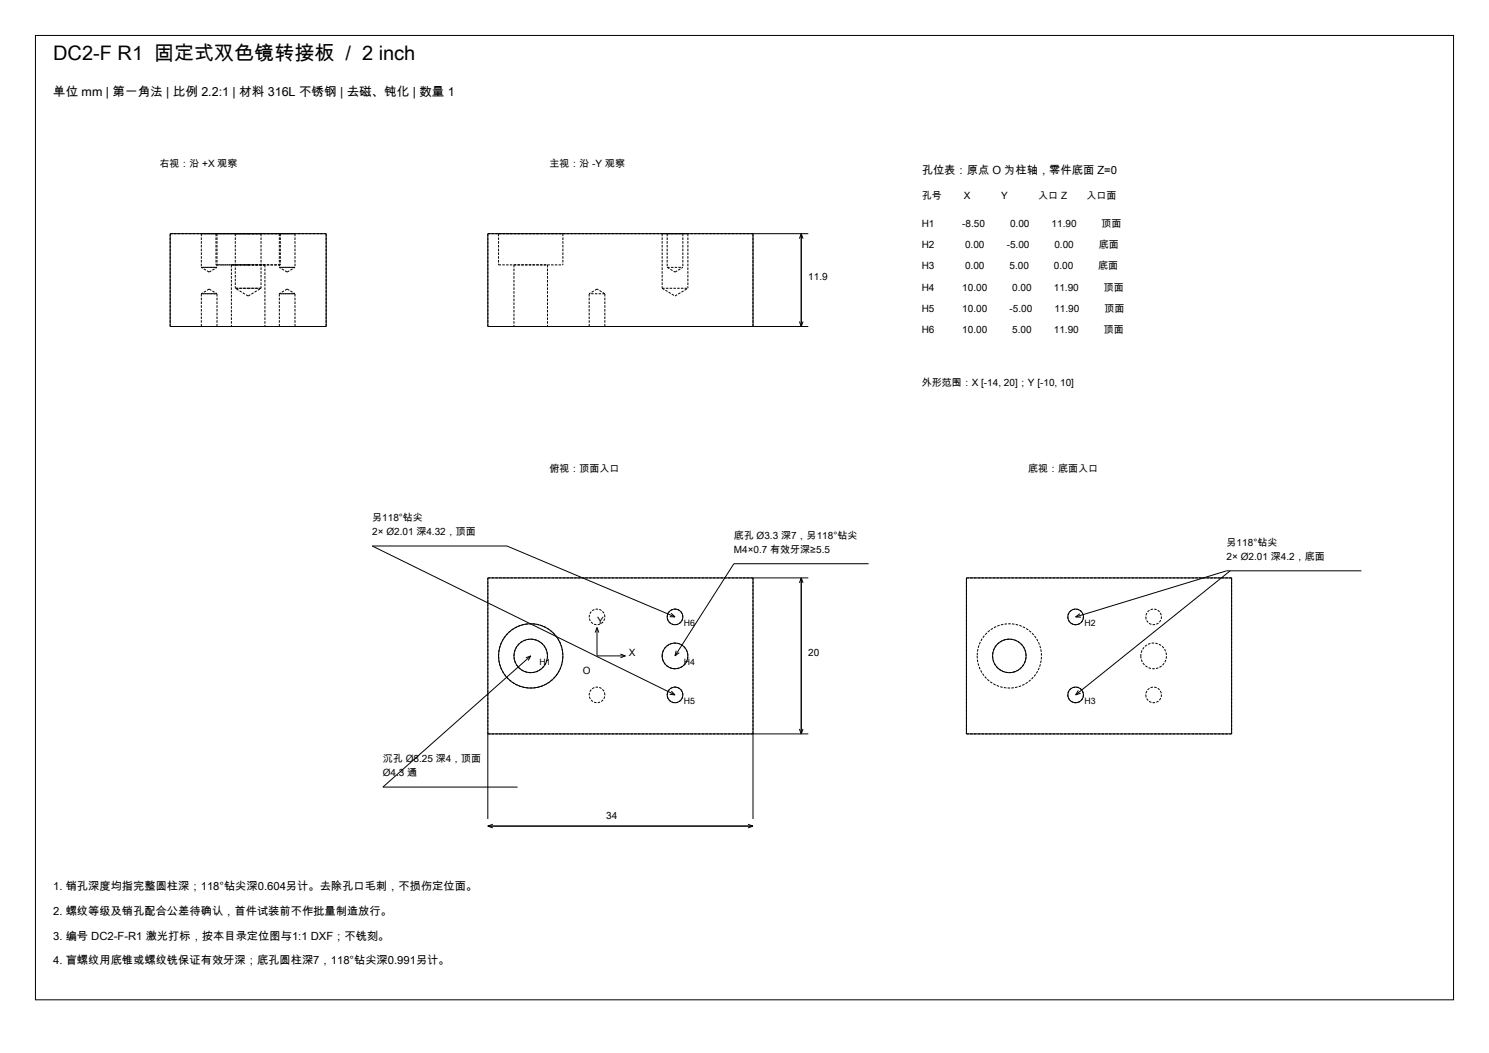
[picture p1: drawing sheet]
<svg xmlns="http://www.w3.org/2000/svg" width="420mm" height="297mm" viewBox="0 0 420 297" stroke-linecap="round" stroke-linejoin="round" font-family="sans-serif">
<g fill="none" stroke="#000" stroke-width=".28" stroke-dasharray=".7 .4" stroke-linecap="butt">
<path d="M48 65.9h44M56.8 65.9h2.2M56.8 75.4h2.2M56.8 65.9v9.5M59 65.9h2.2M59 75.4h2.2M59 76.7l2.2-1.3M59 76.7l-2.2-1.3M60.9 65.9h9.1M60.9 74.7h9.1M60.9 65.9v8.8M61.2 65.9h-4.4"/>
<path d="M61.2 75.4h-4.4M61.2 65.9v9.5M65.3 74.7h4.7M65.3 74.7v17.4M66.4 65.9h3.6M66.4 65.9v15.4M70 65.9h9.1M70 65.9h3.6M70 74.7h9.1M70 74.7h4.7M73.6 65.9h-7.2M73.6 65.9v15.4"/>
<path d="M74.7 74.7h-9.4M74.7 74.7v17.4M78.8 65.9h2.2M78.8 75.4h2.2M78.8 65.9v9.5M79.1 65.9h-18.2M79.1 74.7h-18.2M79.1 65.9v8.8M81 65.9h2.2M81 75.4h2.2M81 76.7l2.2-1.3M81 76.7l-2.2-1.3"/>
<path d="M83.2 65.9h-4.4M83.2 75.4h-4.4M83.2 65.9v9.5M137.6 65.9h74.8M140.6 65.9h18.2M140.6 65.9v8.8M140.6 74.7h18.2M145 74.7v17.4M145 74.7h9.4M154.4 74.7v17.4M158.8 65.9v8.8M186.8 65.9h7.2"/>
<path d="M186.8 65.9v15.4M188.2 65.9h4.4M188.2 65.9v9.5M188.2 75.4h4.4M188.2 75.4l2.2 1.3M190.4 76.7l2.2-1.3M192.6 65.9v9.5M194 65.9v15.4M48 92.1v-26.2M48 92.1h44M56.8 92.1h2.2M56.8 82.8h2.2"/>
<path d="M56.8 92.1v-9.3M59 92.1h2.2M59 82.8h2.2M59 81.5l-2.2 1.3M59 81.5l2.2 1.3M61.2 92.1h-4.4M61.2 82.8h-4.4M61.2 92.1v-9.3M65.3 92.1h4.7M66.4 81.3h3.6M70 92.1h4.7M70 81.3h3.6"/>
<path d="M70 83.5l3.6-2.2M70 83.5l-3.6-2.2M73.6 81.3h-7.2M74.7 92.1h-9.4M78.8 92.1h2.2M78.8 82.8h2.2M78.8 92.1v-9.3M81 92.1h2.2M81 82.8h2.2M81 81.5l-2.2 1.3M81 81.5l2.2 1.3M83.2 92.1h-4.4"/>
<path d="M83.2 82.8h-4.4M83.2 92.1v-9.3M92 92.1v-26.2M137.6 92.1v-26.2M137.6 92.1h74.8M145 92.1h9.4M166.2 92.1v-9.3M168.4 81.5l-2.2 1.3M170.6 92.1h-4.4M170.6 92.1v-9.3M170.6 82.8h-4.4M170.6 82.8l-2.2-1.3"/>
<path d="M186.8 81.3h7.2M186.8 81.3l3.6 2.2M190.4 83.5l3.6-2.2M212.4 92.1v-26.2M137.6 163h74.8M170.6 174a2.21 2.21 0 0 0-3.1-2 2.21 2.21 0 0 0-.5 3.7 2.21 2.21 0 0 0 3.5-1.1l.1-.6M188.2 174a2.21 2.21 0 0 1 3.1-2 2.21 2.21 0 0 1 .5 3.7 2.21 2.21 0 0 1-3.5-1.1l-.1-.6M272.6 163v44M272.6 163h74.8M305.6 174a2.21 2.21 0 0 1-3.1 2 2.21 2.21 0 0 1-.5-3.7 2.21 2.21 0 0 1 3.5 1.1l.1 .6M323.2 174a2.21 2.21 0 0 0 3.1 2 2.21 2.21 0 0 0 .5-3.7 2.21 2.21 0 0 0-3.5 1.1l-.1 .6M347.4 163v44"/>
<path d="M140.6 185a9.1 9.1 0 0 1 13.3-8.1 9.1 9.1 0 0 1 1 15.5 9.1 9.1 0 0 1-14.2-6.2l-.1-1.2M145 185a4.7 4.7 0 0 1 6.8-4.2 4.7 4.7 0 0 1 .8 8 4.7 4.7 0 0 1-7.5-2.9l-.1-.9M170.6 196a2.21 2.21 0 0 0-3.1-2 2.21 2.21 0 0 0-.5 3.7 2.21 2.21 0 0 0 3.5-1.1l.1-.6M186.8 185a3.6 3.6 0 0 1 5.2-3.3 3.6 3.6 0 0 1 .6 6.1 3.6 3.6 0 0 1-5.7-2l-.1-.8M188.2 196a2.21 2.21 0 0 1 3.1-2 2.21 2.21 0 0 1 .5 3.7 2.21 2.21 0 0 1-3.5-1.1l-.1-.6M275.6 185a9.1 9.1 0 0 0 13.3 8.1 9.1 9.1 0 0 0 1-15.5 9.1 9.1 0 0 0-14.2 6.2l-.1 1.2M280 185a4.7 4.7 0 0 0 6.8 4.2 4.7 4.7 0 0 0 .8-8 4.7 4.7 0 0 0-7.5 2.9l-.1 .9M305.6 196a2.21 2.21 0 0 1-3.1 2 2.21 2.21 0 0 1-.5-3.7 2.21 2.21 0 0 1 3.5 1.1l.1 .6M321.8 185a3.6 3.6 0 0 0 5.2 3.3 3.6 3.6 0 0 0 .6-6.1 3.6 3.6 0 0 0-5.7 2l-.1 .8M323.2 196a2.21 2.21 0 0 0 3.1 2 2.21 2.21 0 0 0 .5-3.7 2.21 2.21 0 0 0-3.5 1.1l-.1 .6M137.6 207v-44M137.6 207h74.8"/>
<path d="M212.4 207v-44M272.6 207h74.8"/>
</g>
<g fill="none" stroke="#000" stroke-width=".28">
<path d="M10 10h400v272h-400zM48 65.9h44v26.2h-44zM212.4 65.9v26.2M226 65.9v26.2M226 65.9l-.5 1.4M226 65.9l.5 1.4M228 65.9h-90.4v26.2h90.4M225.5 90.7l.5 1.4M226.5 90.7l-.5 1.4M245 159h-38l-16.6 26M168.4 177v8h8M168.4 177l-.5 1.4"/>
<path d="M168.4 177l.5 1.4M188.9 173.9l1.5 .1M189.3 173l1.1 1M190.4 174l-47.4-20h-38l85.4 42M212.4 163v68M226 163v44M226 163l-.5 1.4M226 163l.5 1.4M228 163h-90.4v68M272.6 163h74.8v44h-74.8zM303.4 174l1.5 .1M304.6 173.1l-1.2 .9"/>
<path d="M347 161l-43.6 35M384 161h-38l-42.6 13M149.7 185l-41.7 37h38M149.7 185l-1.4 .6M149.7 185l-.7 1.3M175 184.5l1.4 .5M176.4 185l-1.4 .5M188.9 195.8l1.5 .2M189.4 194.9l1 1.1M190.7 183.5l-.3 1.5M191.6 184.1l-1.2 .9M304.2 194.7l-.8 1.3"/>
<path d="M304.8 195.5l-1.4 .5M137.6 207h90.4M225.5 205.6l.5 1.4M226.5 205.6l-.5 1.4M137.6 233h74.8M137.6 233l1.4 .5M139 232.5l-1.4 .5M211 232.5l1.4 .5M212.4 233l-1.4 .5"/>
<circle cx="190.4" cy="174" r="2.21"/>
<circle cx="303.4" cy="174" r="2.21"/>
<circle cx="149.7" cy="185" r="9.1"/>
<circle cx="149.7" cy="185" r="4.7"/>
<circle cx="190.4" cy="196" r="2.21"/>
<circle cx="190.4" cy="185" r="3.6"/>
<circle cx="284.7" cy="185" r="4.7"/>
<circle cx="303.4" cy="196" r="2.21"/>
</g>
<text font-size="5.6" x="15" y="17">DC2-F R1 固定式双色镜转接板 / 2 inch</text>
<text font-size="3.5" x="15" y="27">单位 mm | 第一角法 | 比例 2.2:1 | 材料 316L 不锈钢 | 去磁、钝化 | 数量 1</text>
<g font-size="3.2">
<text x="260" y="49">孔位表：原点 O 为柱轴，零件底面 Z=0</text>
<text x="15" y="251">1. 销孔深度均指完整圆柱深；118°钻尖深0.604另计。去除孔口毛刺，不损伤定位面。</text>
<text x="15" y="258">2. 螺纹等级及销孔配合公差待确认，首件试装前不作批量制造放行。</text>
<text x="15" y="265">3. 编号 DC2-F-R1 激光打标，按本目录定位图与1:1 DXF；不铣刻。</text>
<text x="15" y="272">4. 盲螺纹用底锥或螺纹铣保证有效牙深；底孔圆柱深7，118°钻尖深0.991另计。</text>
</g>
<g font-size="2.8">
<text x="45" y="47">右视：沿 +X 观察</text>
<text x="155" y="47">主视：沿 -Y 观察</text>
<text x="260" y="56">孔号</text>
<text x="271.9" y="56">X</text>
<text x="282.4" y="56">Y</text>
<text x="292.9" y="56">入口 Z</text>
<text x="306.5" y="56">入口面</text>
<text x="260" y="64">H1</text>
<text x="271.4" y="64">-8.50</text>
<text x="284.9" y="64">0.00</text>
<text x="296.6" y="64">11.90</text>
<text x="310.7" y="64">顶面</text>
<text x="260" y="70">H2</text>
<text x="272.2" y="70">0.00</text>
<text x="283.9" y="70">-5.00</text>
<text x="297.4" y="70">0.00</text>
<text x="309.9" y="70">底面</text>
<text x="260" y="76">H3</text>
<text x="272.2" y="76">0.00</text>
<text x="284.7" y="76">5.00</text>
<text x="297.3" y="76">0.00</text>
<text x="309.8" y="76">底面</text>
<text x="228" y="79">11.9</text>
<text x="260" y="82">H4</text>
<text x="271.4" y="82">10.00</text>
<text x="285.5" y="82">0.00</text>
<text x="297.3" y="82">11.90</text>
<text x="311.4" y="82">顶面</text>
<text x="260" y="88">H5</text>
<text x="271.4" y="88">10.00</text>
<text x="284.7" y="88">-5.00</text>
<text x="297.4" y="88">11.90</text>
<text x="311.5" y="88">顶面</text>
<text x="260" y="94">H6</text>
<text x="271.4" y="94">10.00</text>
<text x="285.5" y="94">5.00</text>
<text x="297.3" y="94">11.90</text>
<text x="311.4" y="94">顶面</text>
<text x="260" y="109">外形范围：X [-14, 20]；Y [-10, 10]</text>
<text x="155" y="133">俯视：顶面入口</text>
<text x="290" y="133">底视：底面入口</text>
<text x="105" y="147">另118°钻尖</text>
<text x="105" y="151">2× Ø2.01 深4.32，顶面</text>
<text x="207" y="152">底孔 Ø3.3 深7，另118°钻尖</text>
<text x="346" y="154">另118°钻尖</text>
<text x="207" y="156">M4×0.7 有效牙深≥5.5</text>
<text x="346" y="158">2× Ø2.01 深4.2，底面</text>
<text x="168.4" y="176">Y</text>
<text x="177.4" y="185">X</text>
<text x="228" y="185">20</text>
<text x="164.4" y="190">O</text>
<text x="108" y="215">沉孔 Ø8.25 深4，顶面</text>
<text x="108" y="219">Ø4.3 通</text>
<text x="171" y="231">34</text>
</g>
<g font-size="2.5">
<text x="192.9" y="176.5">H6</text>
<text x="305.9" y="176.5">H2</text>
<text x="152.2" y="187.5">H1</text>
<text x="192.9" y="187.5">H4</text>
<text x="192.9" y="198.5">H5</text>
<text x="305.9" y="198.5">H3</text>
</g>
</svg>
